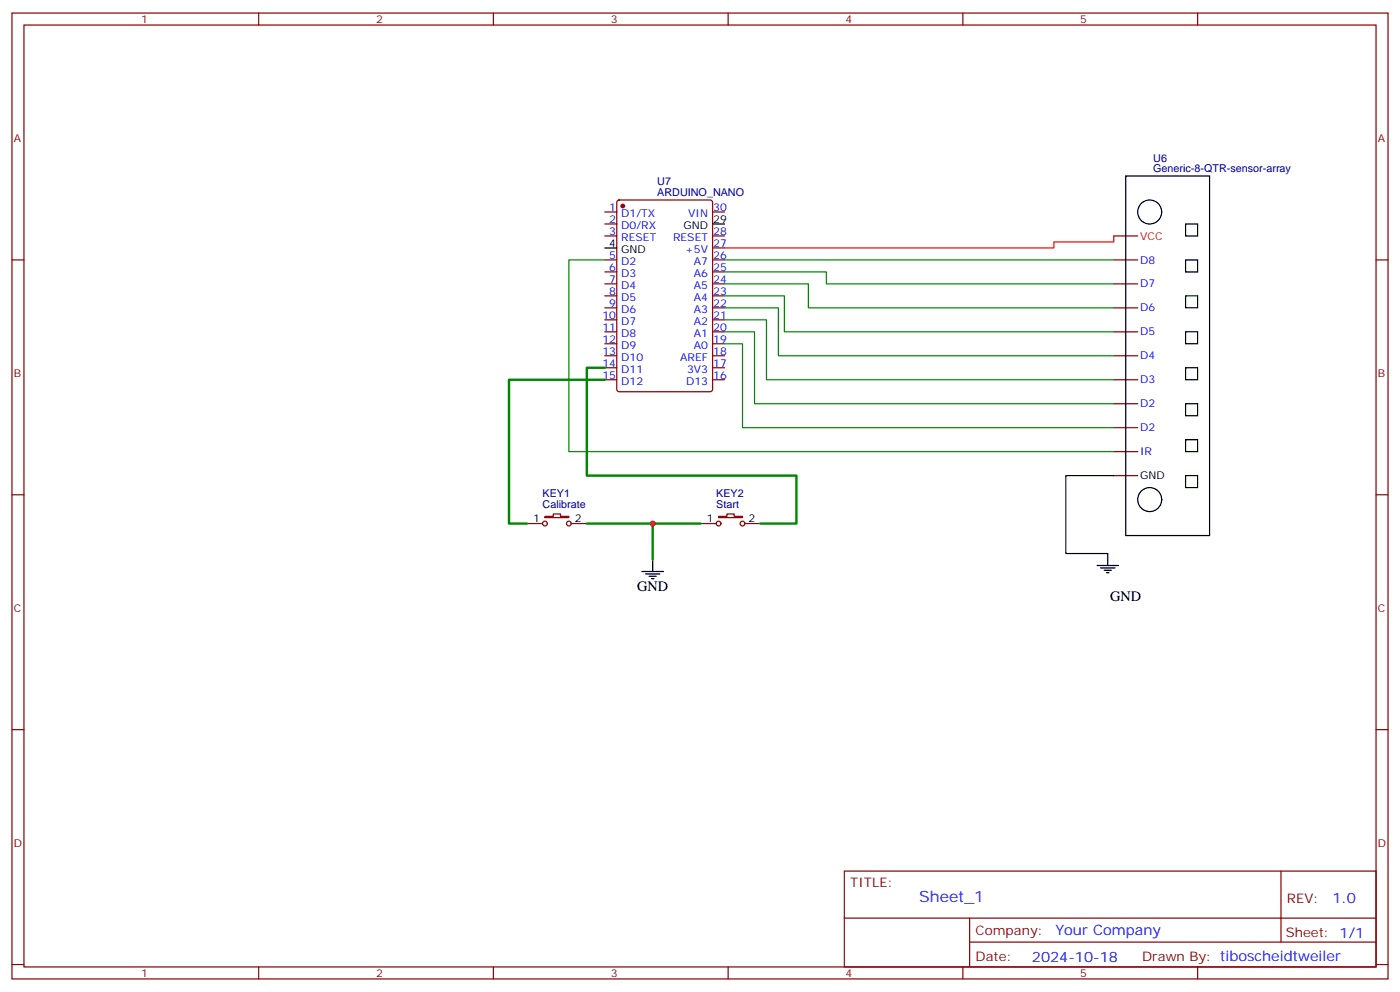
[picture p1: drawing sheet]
<svg xmlns="http://www.w3.org/2000/svg" width="412mm" height="292mm" viewBox="0 0 412 292" stroke-linecap="round" stroke-linejoin="round" font-family="sans-serif">
<g fill="none" stroke="#870000" stroke-width=".35">
<path d="M3.5 3.8h405.4v284.4h-405.4zM7.1 7.4h398.2v277.3h-398.2zM76.2 3.8v3.6M145.3 3.8v3.6M214.5 3.8v3.6M283.6 3.8v3.6M352.8 3.8v3.6M181.9 59.1l.5-.2h26.8l.6 .4 .1 55.3-.5 .7h-27l-.7-.4v-55.3zM3.5 76.5h3.6M178.2 76.5h3.5M178.2 69.5h3.5M178.2 62.4h3.5"/>
<path d="M178.2 65.9h3.5M209.9 76.5h3.5M209.9 69.5h3.5M209.9 62.4h3.5M209.9 73h3.5M328.1 76.5h7M328.1 69.5h7M405.3 76.5h3.6M178.2 97.7h3.5M178.2 90.6h3.5M178.2 83.6h3.5M178.2 80h3.5"/>
<path d="M178.2 87.1h3.5M178.2 94.2h3.5M209.9 97.7h3.5M209.9 90.6h3.5M209.9 83.6h3.5M209.9 80h3.5M209.9 87.1h3.5M209.9 94.2h3.5M328.1 97.7h7M328.1 90.6h7M328.1 83.6h7M178.2 111.8h3.5"/>
<path d="M178.2 104.7h3.5M178.2 101.2h3.5M178.2 108.3h3.5M209.9 111.8h3.5M209.9 104.7h3.5M209.9 101.2h3.5M209.9 108.3h3.5M328.1 118.9h7M328.1 111.8h7M328.1 104.7h7M328.1 133h7M328.1 125.9h7"/>
<path d="M3.5 145.7h3.6M155.2 154.1h4.6M160.5 152h2.5v-.7h2.1v.7h2.5v.4h-7.1zM168.3 154.1h4.6M206.4 154.1h4.6M211.7 152h2.4v-.7h2.2v.7h2.4v.4h-7zM219.4 154.1h4.6M328.1 140h7M405.3 145.7h3.6M3.5 214.8h3.6M405.3 214.8h3.6M248.7 256.4h156.6v28.3h-156.6z"/>
<path d="M377.3 256.5v20.8M248.7 270.3h156.5M285.6 277.3h119.6M285.6 270.3v14.1M3.5 284h3.6M76.2 284.7v3.5M145.3 284.7v3.5M214.5 284.7v3.5M283.6 284.7v3.5M352.8 284.7v3.5M405.3 284h3.6"/>
<circle cx="160.5" cy="154.1" r=".71"/>
<circle cx="167.6" cy="154.1" r=".71"/>
<circle cx="211.7" cy="154.1" r=".71"/>
<circle cx="218.7" cy="154.1" r=".71"/>
</g>
<g fill="none" stroke="#000" stroke-width=".35">
<path d="M331.6 51.8h24.7v105.9h-24.7zM178.2 73h3.5M209.9 65.9h3.5M349.2 76.5h3.6v3.5h-3.6zM349.2 65.9h3.6v3.6h-3.6zM349.2 97.7h3.6v3.5h-3.6zM349.2 87.1h3.6v3.5h-3.6zM349.2 108.3h3.6v3.5h-3.6zM349.2 118.9h3.6v3.5h-3.6zM349.2 129.4h3.6v3.6h-3.6zM328.1 140h-14.1v22.9h12.3v3.6M349.2 140h3.6v3.5h-3.6z"/>
<path d="M189.1 168.2h6.3M190.1 168.9h4.3M191.2 169.7h2.1M191.9 170.4h.7M192.3 164.7v3.5M323.1 166.5h6.4M324.2 167.2h4.2M325.3 167.9h2.1M326 168.6h.7"/>
<circle cx="338.7" cy="62.4" r="3.5"/>
<circle cx="338.7" cy="147.1" r="3.5"/>
</g>
<circle cx="183.4" cy="60.6" r=".53" fill="#870000" stroke="#870000" stroke-width=".35"/>
<path d="M178.2 76.5h-10.6v56.5h160.5M213.4 76.5h114.7M213.4 80h30v3.6h84.7M213.4 83.6h24.7v7h90M213.4 87.1h17.7v10.6h97M213.4 90.6h15.9v14.1h98.8M213.4 94.2h12.4v17.6h102.3M213.4 97.7h8.8v21.2h105.9M213.4 101.2h5.3v24.7h109.4" fill="none" stroke="#008700" stroke-width=".35"/>
<path d="M328.1 69.5v1.7h-17.7v1.8h-97" fill="none" stroke="#f00" stroke-width=".35"/>
<path d="M178.2 111.8h-28.3v42.3h5.3M178.2 108.3h-5.3v31.7h61.7v14.1h-10.6M172.9 154.1h19.4M206.4 154.1h-14.1v10.6" fill="none" stroke="#008700" stroke-width=".71"/>
<circle cx="192.3" cy="154.1" r=".88" fill="#c00"/>
<text font-size="4.6" fill="#00f" x="270.8" y="265.5">Sheet_1</text>
<g font-size="4.2">
<text x="187.7" y="173.9">GND</text>
<text x="327" y="176.9">GND</text>
</g>
<g font-size="4.2" fill="#00f">
<text x="392.5" y="265.7">1.0</text>
<text x="310.9" y="275.3">Your Company</text>
<text x="304" y="283.1">2024-10-18</text>
</g>
<g font-size="3.9" fill="#800">
<text x="250.5" y="261">TITLE:</text>
<text x="379.1" y="265.7">REV:</text>
<text x="287.4" y="275.2">Company:</text>
<text x="378.7" y="275.8">Sheet: 1/1</text>
<text x="287.4" y="282.9">Date:</text>
<text x="336.4" y="283">Drawn By: tiboscheidtweiler</text>
</g>
<g font-size="3.2" fill="#800">
<text x="41.6" y="6.8">1</text>
<text x="110.8" y="6.8">2</text>
<text x="179.9" y="6.8">3</text>
<text x="249.1" y="6.8">4</text>
<text x="318.2" y="6.8">5</text>
<text x="4.1" y="41.9">A</text>
<text x="405.9" y="41.9">A</text>
<text x="4.1" y="111.1">B</text>
<text x="405.9" y="111.1">B</text>
<text x="4.1" y="180.2">C</text>
<text x="405.9" y="180.2">C</text>
<text x="4.1" y="249.4">D</text>
<text x="405.9" y="249.4">D</text>
<text x="41.6" y="287.7">1</text>
<text x="110.8" y="287.7">2</text>
<text x="179.9" y="287.7">3</text>
<text x="249.1" y="287.7">4</text>
<text x="318.2" y="287.7">5</text>
</g>
<g font-size="3.2" fill="#000080">
<text x="339.7" y="47.5">U6</text>
<text x="339.7" y="50.8">Generic-8-QTR-sensor-array</text>
<text x="193.6" y="57.8">ARDUINO_NANO</text>
<text x="193.6" y="54.6">U7</text>
<text x="159.8" y="149.5">Calibrate</text>
<text x="159.8" y="146.4">KEY1</text>
<text x="211" y="149.5">Start</text>
<text x="211" y="146.4">KEY2</text>
</g>
<g font-size="3.2" fill="#00f">
<text x="179.5" y="62.1">1</text>
<text x="179.5" y="65.6">2</text>
<text x="183" y="63.8">D1/TX</text>
<text x="202.7" y="63.8">VIN</text>
<text x="210.1" y="62.1">30</text>
<text x="179.5" y="69.1">3</text>
<text x="183" y="67.3">D0/RX</text>
<text x="183" y="70.9">RESET</text>
<text x="198.3" y="70.9">RESET</text>
<text x="210.1" y="69.1">28</text>
<text x="179.5" y="76.2">5</text>
<text x="183" y="77.9">D2</text>
<text x="201.8" y="74.4">+5V</text>
<text x="204.4" y="77.9">A7</text>
<text x="210.1" y="76.2">26</text>
<text x="210.1" y="72.6">27</text>
<text x="335.8" y="77.6">D8</text>
<text x="179.5" y="79.7">6</text>
<text x="179.5" y="83.2">7</text>
<text x="183" y="81.5">D3</text>
<text x="204.4" y="81.5">A6</text>
<text x="210.1" y="83.2">24</text>
<text x="210.1" y="79.7">25</text>
<text x="179.5" y="86.7">8</text>
<text x="183" y="85">D4</text>
<text x="183" y="88.5">D5</text>
<text x="204.4" y="88.5">A4</text>
<text x="204.4" y="85">A5</text>
<text x="210.1" y="86.7">23</text>
<text x="335.8" y="84.6">D7</text>
<text x="177.5" y="93.8">10</text>
<text x="179.5" y="90.3">9</text>
<text x="183" y="92">D6</text>
<text x="183" y="95.6">D7</text>
<text x="204.4" y="95.6">A2</text>
<text x="204.4" y="92">A3</text>
<text x="210.1" y="93.8">21</text>
<text x="210.1" y="90.3">22</text>
<text x="335.8" y="91.7">D6</text>
<text x="177.5" y="97.3">11</text>
<text x="177.5" y="100.9">12</text>
<text x="183" y="99.1">D8</text>
<text x="204.4" y="99.1">A1</text>
<text x="210.1" y="100.9">19</text>
<text x="210.1" y="97.3">20</text>
<text x="335.8" y="98.7">D5</text>
<text x="177.5" y="104.4">13</text>
<text x="177.5" y="107.9">14</text>
<text x="183" y="102.6">D9</text>
<text x="183" y="106.2">D10</text>
<text x="200.4" y="106.2">AREF</text>
<text x="204.4" y="102.6">A0</text>
<text x="210.1" y="107.9">17</text>
<text x="210.1" y="104.4">18</text>
<text x="335.8" y="105.8">D4</text>
<text x="177.5" y="111.4">15</text>
<text x="183" y="109.7">D11</text>
<text x="183" y="113.2">D12</text>
<text x="202.1" y="113.2">D13</text>
<text x="202.4" y="109.7">3V3</text>
<text x="210.1" y="111.4">16</text>
<text x="335.8" y="112.9">D3</text>
<text x="335.8" y="119.9">D2</text>
<text x="335.8" y="127">D2</text>
<text x="335.8" y="134">IR</text>
</g>
<g font-size="3.2">
<text x="210.1" y="65.6">29</text>
<text x="201.3" y="67.3">GND</text>
<text x="179.5" y="72.6">4</text>
<text x="183" y="74.4">GND</text>
<text x="335.8" y="141.1">GND</text>
<text x="157.1" y="153.8">1</text>
<text x="169.3" y="153.8">2</text>
<text x="208.2" y="153.8">1</text>
<text x="220.5" y="153.8">2</text>
</g>
<text font-size="3.2" fill="#c00" x="335.8" y="70.5">VCC</text>
</svg>
